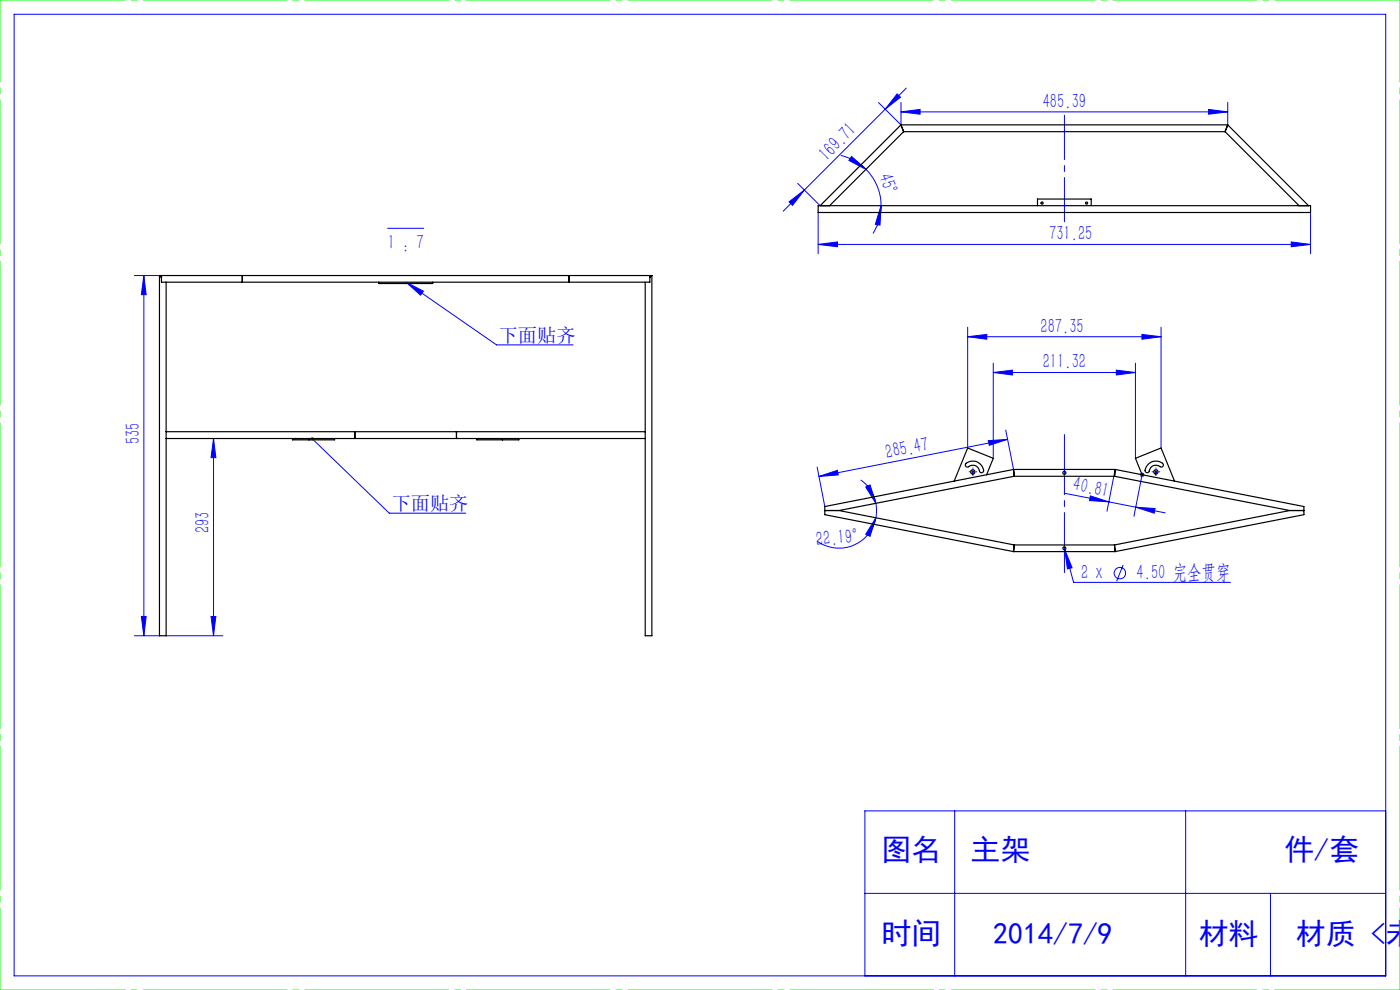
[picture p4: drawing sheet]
<svg xmlns="http://www.w3.org/2000/svg" width="297mm" height="210mm" viewBox="0 0 297 210" stroke-linecap="round" stroke-linejoin="round" font-family="sans-serif">
<g fill="none" stroke="#00f" stroke-width=".21">
<path d="M3 3h291v204h-291zM190.3 19.9l.7 .7-3.2 2.6zM192.3 18.7l-26.1 26.1M169.2 38.9l4.8 4.7M178.4 33a11 11 0 0 1 5.3 2.9M180.7 33.2l3 2.7-3.6-1.9zM183.7 35.9a10.7 10.7 0 0 1 3.2 7.7M191.1 23.7l4.1-.5v1zM191.1 21.7v4.8l-4.7-4.7M191.1 23.7h69.4M256.4 23.2l4.1 .5-4.1 .5zM260.5 21.7v4.8"/>
<path d="M28.5 58.4h5.3M30.5 58.4l.5 4.1h-1zM30.5 58.4v76.5M82.2 48.4h7.7M86.1 59.9l3.7 1.9-.6 .8zM86.1 59.9l19.2 13.3h16.3M167.4 42.8l3.2-2.5-2.5 3.3zM173.6 51.8l4.1-.5v1zM173.6 45.1v8.7M173.6 51.8h104.4M186.9 43.6l-.2 4.2-1-.2zM186.9 43.6a10.6 10.6 0 0 1-1.7 5.9"/>
<path d="M273.9 51.3l4.1 .5-4.1 .5zM278 45.1v8.7M205.3 71.4l4-.5v1.1zM205.3 69.4v25.6M205.3 71.4h41M210.7 79l4.1-.5v1zM210.7 77v20.2M210.7 79h30.2M236.8 78.5l4.1 .5-4.1 .5zM240.9 77v20.2M242.3 70.9l4 .5-4 .6zM246.3 69.4v25.6"/>
<path d="M45.3 93l.5 4.1h-1zM45.3 93v41.9M66.3 93.1l16.3 15.8h16.2M173.4 99.1l1.6 8.3M206.4 99.8v.7M209.7 93.5l4-.3-3.8 1.3zM213.4 91.2l1.6 8.4M213.7 93.2l-40 7.9M236.6 99.6l-1.8 8.8M245.2 99.8v.7M173.7 101.1l4-1.3 .1 .9zM182.6 101.8a7.9 7.9 0 0 1 3.2 5"/>
<path d="M183.7 103.3l.9-.4 1.2 3.9zM185.8 109.8l-1.2 4-.9-.5zM185.8 106.8l.1 1.1-.1 1.9M185.8 109.8a8 8 0 0 1-12.5 5M206 100.1h.7M225.7 116l.2 .6M225.8 104.6l9.4 1.9M225.9 116.6l1.5 3.8-1 .3zM225.9 116.6l1.9 6.9h33.2M231.3 105.2l3.9 1.3-4.1-.3zM235.2 106.5l5.7 1.1M238.3 119.8l-1.4 3.5"/>
<path d="M240.9 107.6l6.3 1.2M240.9 107.6l4.1 .3-.1 1zM241.8 100.7h1M241.9 100.4l.7 .7M242.3 100.7l-1.7 8.8M242.3 100.2v1M242.6 100.4l-.7 .7M244.9 100.1h.7M28.5 134.9h5.3M30 130.8h1l-.5 4.1zM35.2 134.9h12.1M44.8 130.8h1l-.5 4.1z"/>
<path d="M202.5 172v35M251.5 172v35M294 172h-110.5v35M183.5 189.5h110.5M269.5 189.5v17.5"/>
<circle cx="237.6" cy="121.6" r="1.21"/>
</g>
<path d="M206.4 99.4v-.1M245.2 99.4v-.1M205.7 100.1h-.1M206.4 100.8v.1M207.1 100.1h.1M244.5 100.1h-.1M245.2 100.8v.1M245.9 100.1h.1" fill="none" stroke="#00f" stroke-width=".21" stroke-dasharray="30.5 1.3 1.3 1.3"/>
<path d="M225.8 24.4v22.7" fill="none" stroke="#00f" stroke-width=".21" stroke-dasharray="30.5 1.3 1.3 1.3" stroke-dashoffset="21.1"/>
<path d="M225.8 121.5v-29.3" fill="none" stroke="#00f" stroke-width=".21" stroke-dasharray="30.5 1.3 1.3 1.3" stroke-dashoffset="17.7"/>
<path d="M0 0h297M0 210h297" fill="none" stroke="#0f0" stroke-width=".21" stroke-dasharray="30.5 1.3 1.3 1.3" stroke-dashoffset="3.9"/>
<path d="M0 210v-210M297 210v-210" fill="none" stroke="#0f0" stroke-width=".21" stroke-dasharray="30.5 1.3 1.3 1.3" stroke-dashoffset="13.1"/>
<g fill="#00f">
<path d="M86.1 59.9l3.7 1.9-.6 .8zM66.1 92.8l.2 .3-.3-.2a.34 .34 0 0 0 .2 .5 .34 .34 0 0 0 .4-.4 .34 .34 0 0 0-.5-.2z"/>
<path d="M231.3 105.2l3.9 1.3-4.1-.3zM240.9 107.6l4.1 .3-.1 1z"/>
<path d="M186.9 43.6l-.2 4.2-1-.2zM180.7 33.2l3 2.7-3.6-1.9z"/>
<path d="M273.9 51.3l4.1 .5-4.1 .5zM173.6 51.8l4.1-.5v1z"/>
<path d="M225.9 116.6l.5 4.1 1-.3zM205.3 71.4l4-.5v1.1zM242.3 70.9l4 .5-4 .6zM210.7 79l4.1-.5v1zM236.8 78.5l4.1 .5-4.1 .5z"/>
<path d="M256.4 23.2l4.1 .5-4.1 .5zM191.1 23.7l4.1-.5v1z"/>
<path d="M185.8 109.8l-1.2 4-.9-.5zM183.7 103.3l.9-.4 1.2 3.9z"/>
<path d="M173.7 101.1l4-1.3 .1 .9zM209.7 93.5l4-.3-3.8 1.3z"/>
<path d="M190.3 19.9l.7 .7-3.2 2.6zM167.4 42.8l3.2-2.5-2.5 3.3z"/>
<path d="M30 130.8h1l-.5 4.1zM30.5 58.4l.5 4.1h-1z"/>
<path d="M45.3 93l.5 4.1h-1zM44.8 130.8h1l-.5 4.1z"/>
</g>
<g fill="none" stroke="#000" stroke-width=".25">
<path d="M191.1 26.5h69.4M191.1 26.5l.6 1.4M191.1 26.5l-17.1 17.1M191.7 27.9h68.2M191.7 27.9l-15.7 15.7M259.9 27.9l15.7 15.7M260.5 26.5l-.6 1.4M260.5 26.5l17.1 17.1M33.8 58.4h104.5M33.8 58.4v76.5h1.4v-75M33.8 58.4l.5 .4M34.3 58.4v1.5h103.6v-1.5"/>
<path d="M51.4 58.4v1.5M80.4 59.9v.2h11.4v-.2M120.7 58.4v1.5M138.3 58.4v76.5h-1.4v-75M138.3 58.4l-.4 .4M173.6 43.6h104.4v1.5h-104.4zM220.1 43.6v-1.4h11.4v1.4M35.2 91.6h101.7M35.2 93h101.7M62.1 93v.3h8.9v-.3M65.5 93v.3M75.3 91.6v1.4"/>
<path d="M96.8 91.6v1.4M101.1 93v.3h9v-.3M106.6 93v.3M205 98.3a2.25 2.25 0 0 1 2.3-.3 2.25 2.25 0 0 1 1.3 2.1 .5 .5 0 0 1-.6 .1 .5 .5 0 0 1-.3-.5 1.57 1.57 0 0 0-2.5-.6l-.3-.1-.1-.3zM215 99.6h21.6M215 99.6l.2 1.4M215 99.6l-40 7.8v1.8l40 7.8M236.6 99.6l-.2 1.4M236.6 99.6l40 7.8v1.8l-40 7.8M243.8 98.3a2.18 2.18 0 0 1 3 .3 .51 .51 0 0 1-.4 .5 .51 .51 0 0 1-.5-.3 1.56 1.56 0 0 0-2.2 1.4h-.6a1.47 1.47 0 0 1 .7-1.9zM175 108.3h3M178 108.3l37.2 7.3"/>
<path d="M209.3 100.7l1.4-3.5-5.4-2.2-2.9 7.1M215 117h21.6M215.2 115.6l-.2 1.4M215.2 115.6h21.2M215.2 101h21.2M215.2 101l-37.2 7.3M236.4 115.6l.2 1.4M236.4 101l37.2 7.3M242.3 100.7l-1.4-3.5 5.4-2.2 2.9 7.1M273.6 108.3h3M273.6 108.3l-37.2 7.3"/>
<circle cx="221.1" cy="43.1" r=".22"/>
<circle cx="230.5" cy="43.1" r=".22"/>
<circle cx="206.4" cy="100.1" r=".46"/>
<circle cx="225.8" cy="116.3" r=".32"/>
<circle cx="225.8" cy="100.3" r=".33"/>
<circle cx="245.2" cy="100.1" r=".46"/>
</g>
<g font-size="6.3" fill="#00f">
<text x="187" y="182.5">图名</text>
<text x="205.9" y="182.5">主架</text>
<text x="272.5" y="182.5">件/套</text>
<text x="187" y="200.3">时间</text>
<text x="210.7" y="200.3">2014/7/9</text>
<text x="254.3" y="200.3">材料</text>
<text x="274.9" y="200.3">材质 &lt;未</text>
</g>
<g font-size="4.4" fill="#00f">
<text x="221.2" y="22.8">485.39</text>
<text x="175.4" y="34.3" transform="rotate(-45 175.4 34.3)">169.71</text>
<text x="186.4" y="37.3" transform="rotate(73 186.4 37.3)">45°</text>
<text x="82.2" y="52.7">1 : 7</text>
<text x="222.6" y="50.9">731.25</text>
<text x="220.7" y="70.5">287.35</text>
<text x="221.2" y="78.1">211.32</text>
<text x="29.7" y="94.2" transform="rotate(-90 29.7 94.2)">535</text>
<text x="188.2" y="97.3" transform="rotate(-11 188.2 97.3)">285.47</text>
<text x="227.5" y="104" transform="rotate(11 227.5 104)">40.81</text>
<text x="44.4" y="113.2" transform="rotate(-90 44.4 113.2)">293</text>
<text x="173.2" y="115.8" transform="rotate(-5 173.2 115.8)">22.19°</text>
<text x="229.3" y="122.9">2 x</text>
<text x="241.1" y="122.9">4.50 完全贯穿</text>
</g>
<g font-size="4.1" fill="#00f">
<text x="105.8" y="72.6">下面贴齐</text>
<text x="83.1" y="108.2">下面贴齐</text>
</g>
</svg>
